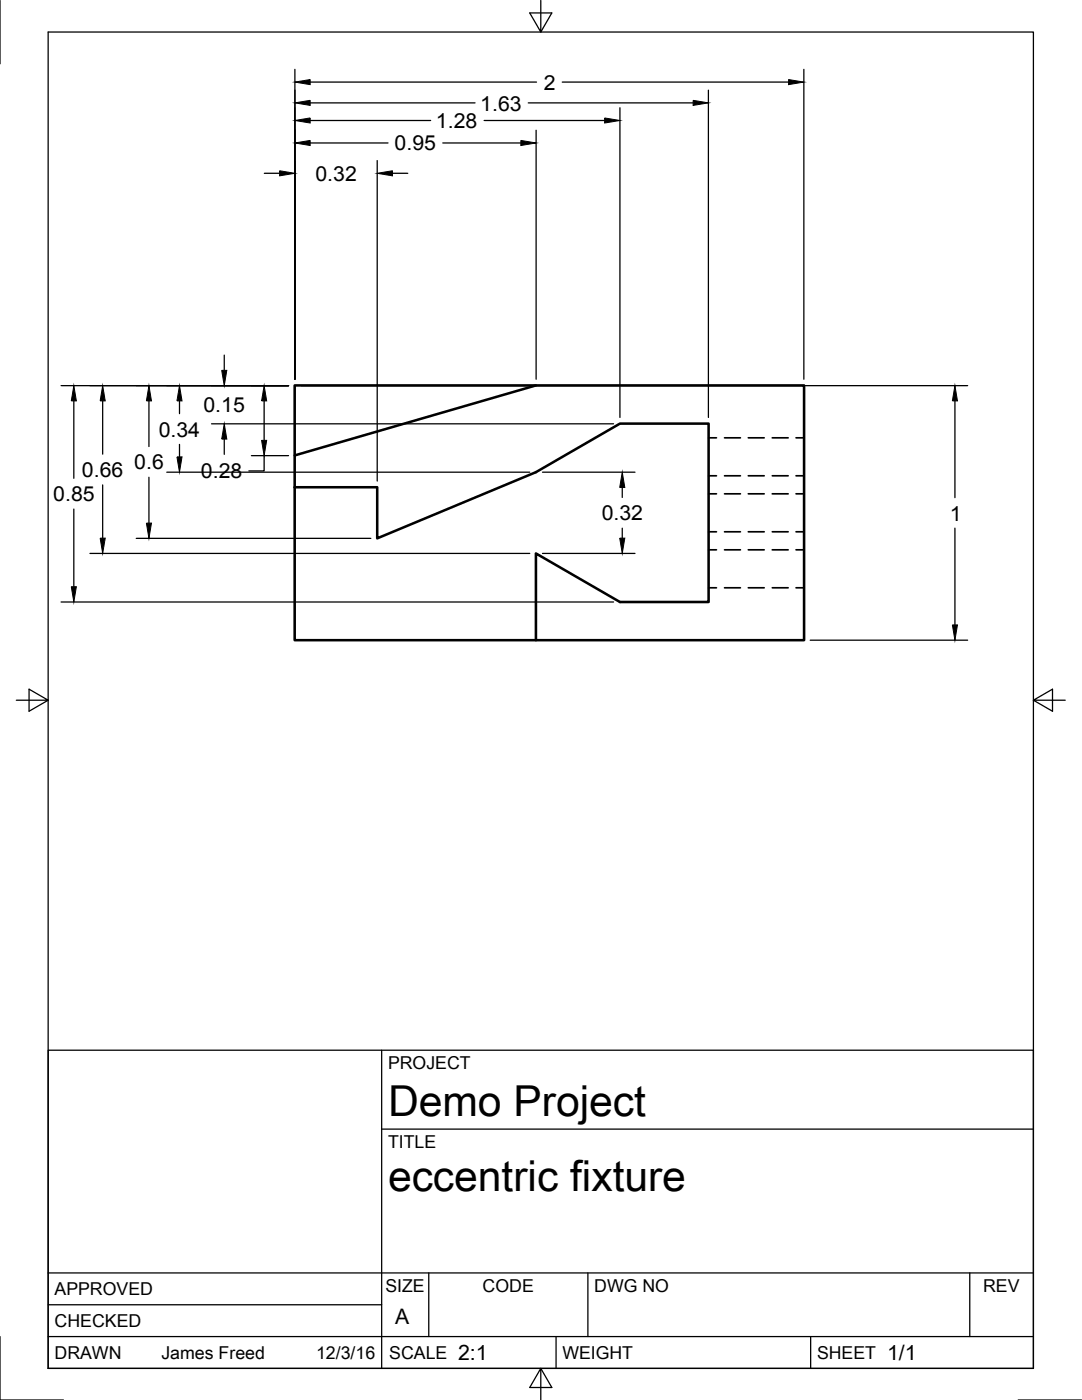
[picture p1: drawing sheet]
<svg xmlns="http://www.w3.org/2000/svg" width="216mm" height="279mm" viewBox="0 0 216 279" stroke-linecap="round" stroke-linejoin="round" font-family="sans-serif">
<path d="M106.9 76.9h-48.1v14M58.8 97.2v30.6h48.1M58.8 90.9l48.1-14h53.5v50.9h-53.5v-17.4l16.8 9.7h17.7v-35.6h-17.7l-16.8 9.7-31.6 13.2v-10.2h-16.5z" fill="none" stroke="#000" stroke-width=".51"/>
<g fill="none" stroke="#000" stroke-width=".34">
<path d="M141.4 98.6h1.6M141.4 95h1.6M141.4 87.4h1.6M144.6 98.6h3.1M144.6 95h3.1M144.6 87.4h3.1M149.3 98.6h3.2M149.3 95h3.2M149.3 87.4h3.2M154.1 98.6h3.2M154.1 95h3.2M154.1 87.4h3.2"/>
<path d="M158.8 98.6h1.6M158.8 95h1.6M158.8 87.4h1.6M141.4 106.1h1.6M141.4 117.3h1.6M141.4 109.7h1.6M144.6 106.1h3.1M144.6 117.3h3.1M144.6 109.7h3.1M149.3 106.1h3.2M149.3 117.3h3.2M149.3 109.7h3.2"/>
<path d="M154.1 106.1h3.2M154.1 117.3h3.2M154.1 109.7h3.2M158.8 106.1h1.6M158.8 117.3h1.6M158.8 109.7h1.6"/>
</g>
<g fill="none" stroke="#000" stroke-width=".25">
<path d="M0 .1v12.6M58.8 13.8v61.9M61.9 16.4h45.2M107.9 .1v6.3l-2.2-3.8h4.4l-2.2 3.8M112.2 16.4h45.2M141.4 18v65.3M160.4 13.8v61.9M52.7 34.6h3.1M61.9 28.5h15.5M61.9 20.5h32.9M61.9 24h24M75.3 32v64"/>
<path d="M78.3 34.6h3.1M88.3 28.5h15.6M96.6 24h24M105.4 20.5h32.9M107 26v49.7M123.7 21.5v61.8M12.2 77h45.4M44.7 70.9v3M60.1 77h133M14.7 80v15.5M20.5 80v10.6M20.5 96.8v10.6"/>
<path d="M29.7 80v9.1M29.7 95.3v9.1M33.3 94.2h72.4M35.8 80v2.6M35.8 88.7v2.5M42.2 84.6h80.2M44.7 87.6v3.1M50.2 90.9h7.4M52.7 90.9v3.1h-3M52.7 80v7.9M108.2 94.2h18.5M124.2 97.3v2"/>
<path d="M190.5 80v19.3M14.7 101.6v15.5M17.9 110.4h87.8M27.2 107.4h46.8M108.2 110.4h18.5M124.2 105.4v2M190.5 105.4v19.3M3.3 139.7h6.3l-3.8-2.2v4.4l3.8-2.2M12.2 120.1h110.2M161.7 127.8h31.4M206.2 139.7l3.8 2.2v-4.4l-3.8 2.2h6.4M76.2 209.6v63.5"/>
<path d="M76.2 225.3h130M9.6 254h196.6M85.6 254v12.7M117.3 254v12.7M193.5 254v12.7M0 266.7v12.7h12.7M9.6 273.1v-266.7h196.6v266.7M9.6 273.1v-63.5h196.6v63.5M9.6 273.1h196.6M9.6 266.7h196.6M9.6 260.4h66.6M107.9 273.1l2.2 3.8h-4.4l2.2-3.8v6.3"/>
<path d="M111 266.7v6.4M161.8 266.7v6.4M203.2 279.4h12.6"/>
</g>
<g fill="#000" stroke="#000" stroke-width=".2">
<path d="M58.8 16.4l3.1-.5v1zM157.4 15.9l3 .5-3 .5zM55.8 34.1l3 .5-3 .5zM58.8 28.5l3.1-.5v1zM58.8 20.5l3.1-.5v1zM58.8 24l3.1-.5v1.1zM75.3 34.6l3-.5v1zM103.9 28l3.1 .5-3.1 .5zM120.6 23.5l3.1 .5-3.1 .6zM138.3 20l3.1 .5-3.1 .5zM44.2 73.9h1.1l-.6 3.1zM14.7 77l.5 3h-1z"/>
<path d="M20.5 77l.5 3h-1zM29.7 77l.5 3h-1zM35.8 77l.5 3h-1zM35.3 91.2h1l-.5 3zM44.7 84.6l.6 3h-1.1zM52.7 77l.5 3h-1zM52.2 87.9h1l-.5 3zM124.2 94.2l.5 3.1h-1zM190.5 77l.6 3h-1.1zM14.2 117.1h1l-.5 3zM20 107.4h1l-.5 3zM29.2 104.4h1l-.5 3z"/>
<path d="M123.7 107.4h1l-.5 3zM190 124.7h1.1l-.6 3.1z"/>
</g>
<g font-size="8.5">
<text x="77.4" y="222.8">Demo Project</text>
<text x="77.4" y="237.8">eccentric fixture</text>
</g>
<g font-size="4.3">
<text x="78.9" y="264.3">A</text>
<text x="91.4" y="271.4">2:1</text>
<text x="177" y="271.4">1/1</text>
</g>
<g font-size="4.1">
<text x="108.5" y="17.9">2</text>
<text x="95.8" y="22.1">1.63</text>
<text x="87" y="25.6">1.28</text>
<text x="78.7" y="30">0.95</text>
<text x="62.9" y="36.1">0.32</text>
<text x="40.6" y="82.3">0.15</text>
<text x="31.7" y="87.1">0.34</text>
<text x="16.3" y="95.2">0.66</text>
<text x="26.8" y="93.7">0.6</text>
<text x="40.1" y="95.5">0.28</text>
<text x="10.6" y="100">0.85</text>
<text x="120.1" y="103.8">0.32</text>
<text x="189.5" y="103.9">1</text>
</g>
<g font-size="3.5">
<text x="77.4" y="213.4">PROJECT</text>
<text x="77.4" y="229.2">TITLE</text>
<text x="76.9" y="257.9">SIZE</text>
<text x="96.3" y="257.9">CODE</text>
<text x="118.6" y="257.9">DWG NO</text>
<text x="196.2" y="257.9">REV</text>
<text x="10.9" y="258.5">APPROVED</text>
<text x="10.9" y="264.8">CHECKED</text>
<text x="10.9" y="271.2">DRAWN</text>
<text x="32.2" y="271.2">James Freed</text>
<text x="63.1" y="271.2">12/3/16</text>
<text x="77.7" y="271.2">SCALE</text>
<text x="112.2" y="271.2">WEIGHT</text>
<text x="163" y="271.2">SHEET</text>
</g>
</svg>
